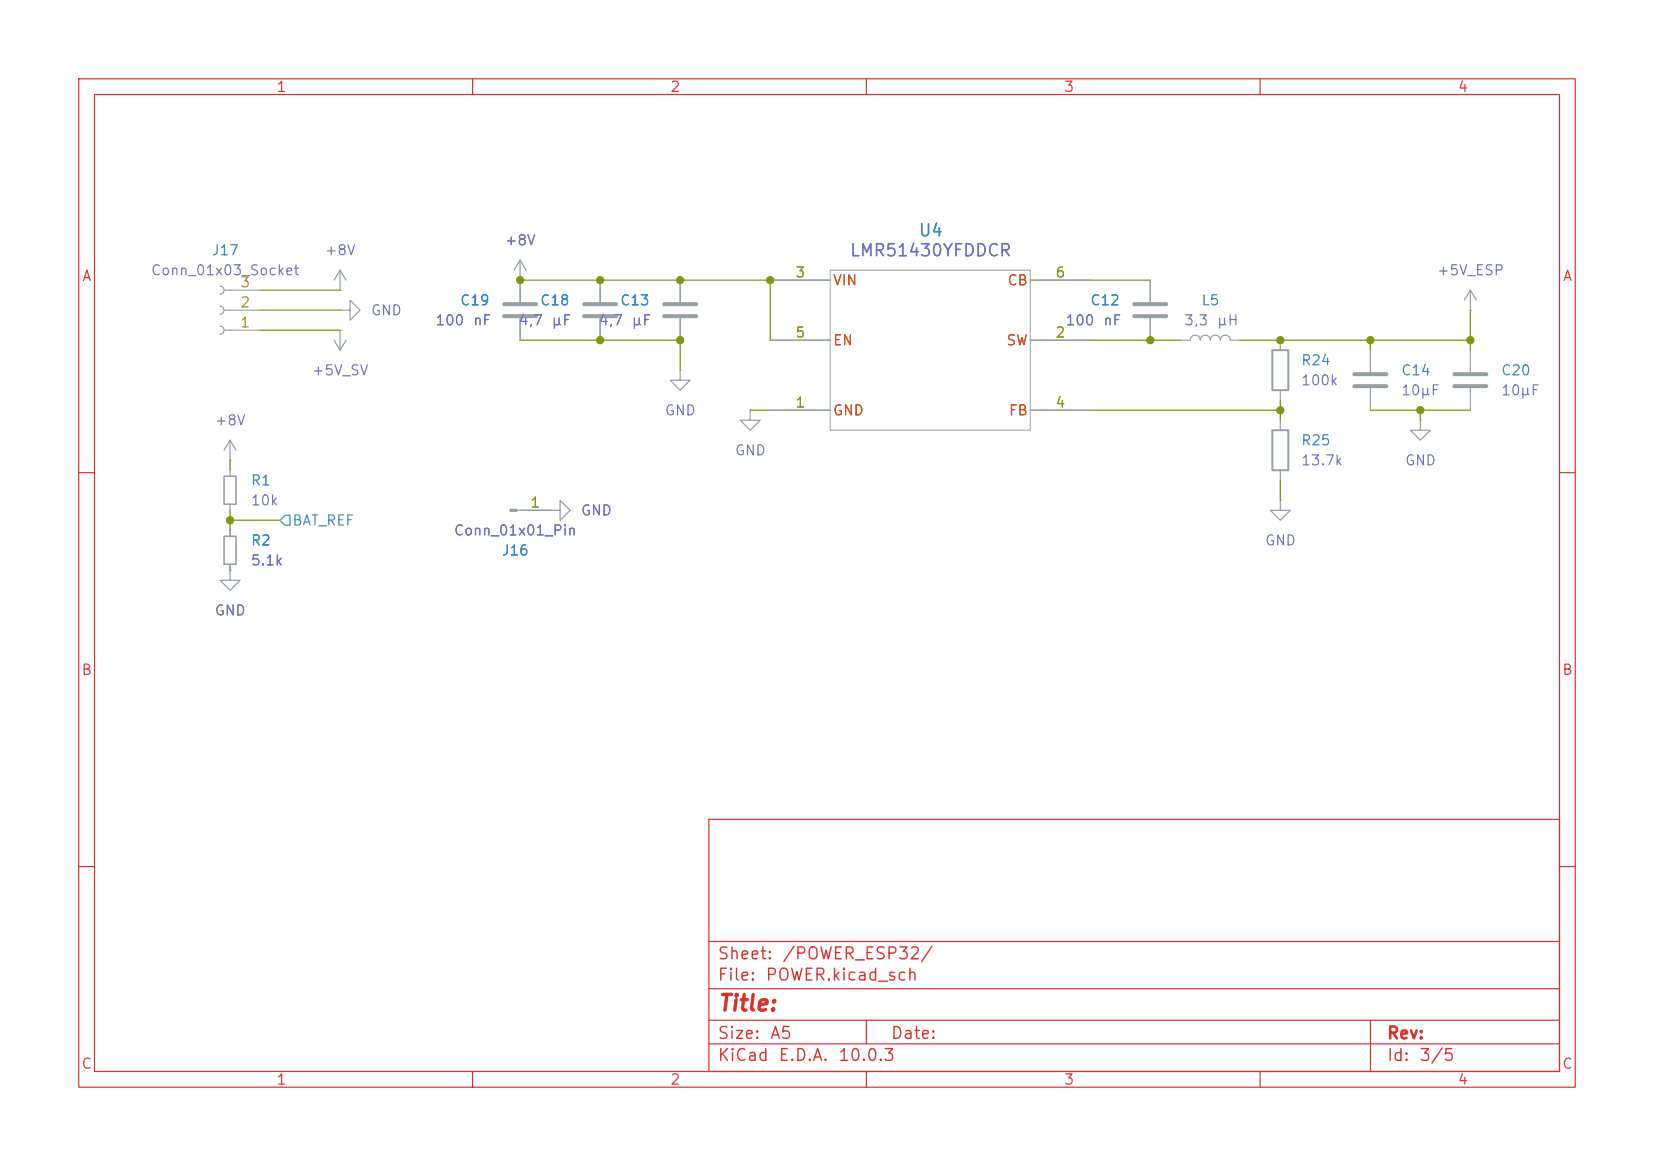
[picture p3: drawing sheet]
<svg xmlns="http://www.w3.org/2000/svg" width="210mm" height="148mm" viewBox="0 0 210 148" stroke-linecap="round" stroke-linejoin="round" font-family="sans-serif">
<g fill="none" stroke="#dc322f" stroke-width=".15">
<path d="M10 10h190v128h-190zM12 12h186v124h-186zM60 10v2M110 10v2M160 10v2M10 60h2M198 60h2M10 110h2M90 104h108v32h-108zM90 119.5h108M198 110h2M60 136v2"/>
<path d="M90 132.5h108M90 129.5h108M90 125.5h108M110 136v2M110 129.5v3M160 136v2M174 129.5v6.5"/>
</g>
<path d="M64 38.6h4.1M74.2 38.6h4M84.3 38.6h4.1M144 38.6h4.1M64 40.1h4.1M74.2 40.1h4M84.3 40.1h4.1M144 40.1h4.1M172 47.5h4M172 49h4M184.7 47.5h4M184.7 49h4" fill="none" stroke="#93a1a1" stroke-width=".51"/>
<g fill="none" stroke="#93a1a1" stroke-width=".15">
<path d="M27.9 38.9a.51 .51 0 0 1 .5 .5 .51 .51 0 0 1-.5 .5M27.9 36.3a.51 .51 0 0 1 .5 .5 .51 .51 0 0 1-.5 .5M28.4 39.4h4.6M28.4 36.8h4.6M43.2 39.4h1.2v-1.3l1.3 1.3-1.3 1.2v-1.2M43.2 39.4h.1M43.2 36.8h.1M43.2 34.3l-.8 1.3M43.2 34.3l.7 1.3M43.2 34.3v2.5M66 35.6h.1M66 33v5.4"/>
<path d="M66 33l-.7 1.3M66 33l.8 1.3M76.2 35.6v2.8M86.4 35.6v2.8M97.8 35.6h7.6M130.8 35.6h7.6M146 35.6v2.8M186.7 39.4h.1M186.7 36.8v2.6M186.7 36.8l-.8 1.3M186.7 36.8l.8 1.3M27.9 41.4a.51 .51 0 0 1 .5 .5 .51 .51 0 0 1-.5 .5"/>
<path d="M28.4 41.9h4.6M29.2 58.4h.1M29.2 55.9v2.5M29.2 59.7v.8M29.2 55.9l-.8 1.3M29.2 55.9l.8 1.3M42.4 43.2l.8 1.3M43.2 41.9h.1M43.2 41.9v2.6M43.9 43.2l-.7 1.3M66 40.4v2.8M76.2 40.4v2.8"/>
<path d="M86.4 47v1.3h1.2l-1.2 1.2-1.3-1.2h1.3M86.4 47h.1M86.4 40.4v2.8M95.2 52.1v1.2h1.3l-1.3 1.3-1.2-1.3h1.2M95.2 52.1h.1M97.8 52.1h7.6M97.8 43.2h7.6M130.8 52.1h7.6M130.8 43.2h7.6M146 40.4v2.8M149.9 43.2h1.2a.64 .64 0 0 1 .7-.7 .64 .64 0 0 1 .6 .7 .64 .64 0 0 1 .6-.7 .64 .64 0 0 1 .7 .7 .64 .64 0 0 1 .6-.7 .64 .64 0 0 1 .6 .7 .64 .64 0 0 1 .7-.7 .64 .64 0 0 1 .6 .7h1.3M162.6 43.2v1.3"/>
<path d="M162.6 49.5v1.3M162.6 53.3v1.3M162.6 59.7v1.3M174 44.5v2.7M174 49.3v2.8M180.3 53.3v1.3h1.3l-1.3 1.3-1.2-1.3h1.2M180.3 53.3h.1M186.7 44.5v2.7M186.7 49.3v2.8M29.2 72.4v1.3h1.3l-1.3 1.2-1.3-1.2h1.3M29.2 72.4h.1M29.2 64v.8"/>
<path d="M29.2 67.3v.8M29.2 71.6v.8M65.6 64.8h4.2M69.8 64.8h1.3v-1.3l1.3 1.3-1.3 1.2v-1.2M69.8 64.8h.1M162.6 63.5v1.3h1.2l-1.2 1.2-1.3-1.2h1.3M162.6 63.5h.1"/>
</g>
<path d="M105.4 34.3h25.4v20.3h-25.4z" fill="none" stroke="#93a1a1" stroke-width=".13"/>
<path d="M161.5 44.5h2.1v5h-2.1zM161.5 54.6h2.1v5.1h-2.1z" fill="none" stroke="#93a1a1" stroke-width=".25"/>
<path d="M64.8 64.6h.8v.3h-.8z" fill="#93a1a1" stroke="#93a1a1" stroke-width=".15"/>
<path d="M28.4 60.5h1.6v3.5h-1.6zM28.4 68.1h1.6v3.5h-1.6z" fill="none" stroke="#93a1a1" stroke-width=".2"/>
<path d="M36.2 65.4h.6v1.3h-.6l-.6-.7z" fill="none" stroke="#2aa198" stroke-width=".15"/>
<g fill="none" stroke="#859900" stroke-width=".15">
<path d="M33 39.4h10.2M33 36.8h10.2M66 35.6h31.8v7.6M138.4 35.6h7.6M186.7 39.4v5.1M29.2 58.4v1.3M33 41.9h10.2M66 43.2h20.4v3.8M95.2 52.1h2.6M138.4 43.2h11.5M138.4 52.1h24.2M157.5 43.2h29.2"/>
<path d="M162.6 50.8v2.5M174 52.1h12.7M174 43.2v1.3M180.3 52.1v1.2M29.2 64.8v2.5M29.2 66h6.4M162.6 61v2.5"/>
</g>
<g fill="#859900" stroke="#859900" stroke-width=".13">
<circle cx="97.8" cy="35.6" r=".46"/>
<circle cx="146" cy="43.2" r=".46"/>
<circle cx="180.3" cy="52.1" r=".46"/>
<circle cx="174" cy="43.2" r=".46"/>
<circle cx="162.6" cy="52.1" r=".46"/>
<circle cx="186.7" cy="43.2" r=".46"/>
<circle cx="162.6" cy="43.2" r=".46"/>
<circle cx="76.2" cy="43.2" r=".46"/>
<circle cx="66" cy="35.6" r=".46"/>
<circle cx="86.4" cy="35.6" r=".46"/>
<circle cx="86.4" cy="43.2" r=".46"/>
<circle cx="76.2" cy="35.6" r=".46"/>
<circle cx="29.2" cy="66" r=".46"/>
</g>
<text font-size="2" fill="#dc322f" x="91" y="128.8">Title:</text>
<text font-size="1.5" fill="#6c71c4" x="107.8" y="32.9">LMR51430YFDDCR</text>
<text font-size="1.5" fill="#268bd2" x="116.5" y="30.4">U4</text>
<g font-size="1.5" fill="#dc322f">
<text x="91" y="124.9">File:</text>
<text x="91" y="122.2">Sheet:</text>
<text x="97.1" y="124.9">POWER.kicad_sch</text>
<text x="99.2" y="122.2">/POWER_ESP32/</text>
<text x="91" y="135.1">KiCad</text>
<text x="91" y="132.3">Size:</text>
<text x="97.7" y="132.3">A5</text>
<text x="98.7" y="135.1">E.D.A.</text>
<text x="106.3" y="135.1">10.0.3</text>
<text x="113" y="132.3">Date:</text>
<text x="176" y="132.3">Rev:</text>
<text x="176" y="135.1">Id:</text>
<text x="180.1" y="135.1">3/5</text>
</g>
<g font-size="1.3" fill="#dc322f">
<text x="35" y="12">1</text>
<text x="85" y="12">2</text>
<text x="135" y="12">3</text>
<text x="185" y="12">4</text>
<text x="10.3" y="36">A</text>
<text x="198.4" y="36">A</text>
<text x="10.3" y="86">B</text>
<text x="198.3" y="86">B</text>
<text x="10.3" y="136">C</text>
<text x="198.3" y="136">C</text>
<text x="35" y="138">1</text>
<text x="85" y="138">2</text>
<text x="135" y="138">3</text>
<text x="185" y="138">4</text>
</g>
<g font-size="1.3" fill="#6c71c4">
<text x="19.1" y="35.3">Conn_01x03_Socket</text>
<text x="41.1" y="32.7">+8V</text>
<text x="64" y="31.5">+8V</text>
<text x="182.4" y="35.3">+5V_ESP</text>
<text x="47" y="40.3">GND</text>
<text x="55.2" y="41.6">100</text>
<text x="60" y="41.6">nF</text>
<text x="65.8" y="41.6">4,7</text>
<text x="70" y="41.6">µF</text>
<text x="75.9" y="41.6">4,7</text>
<text x="80.1" y="41.6">µF</text>
<text x="135.2" y="41.6">100</text>
<text x="140" y="41.6">nF</text>
<text x="150.2" y="41.6">3,3</text>
<text x="154.4" y="41.6">µH</text>
<text x="39.5" y="48">+5V_SV</text>
<text x="84.3" y="53">GND</text>
<text x="165.1" y="49.2">100k</text>
<text x="177.8" y="50.5">10µF</text>
<text x="190.5" y="50.5">10µF</text>
<text x="27.2" y="54.3">+8V</text>
<text x="93.2" y="58.1">GND</text>
<text x="165.1" y="59.4">13.7k</text>
<text x="178.3" y="59.4">GND</text>
<text x="31.8" y="64.5">10k</text>
<text x="73.7" y="65.7">GND</text>
<text x="57.5" y="68.3">Conn_01x01_Pin</text>
<text x="160.5" y="69.6">GND</text>
<text x="31.8" y="72.1">5.1k</text>
<text x="27.2" y="78.4">GND</text>
</g>
<g font-size="1.3" fill="#268bd2">
<text x="26.8" y="32.7">J17</text>
<text x="58.3" y="39.1">C19</text>
<text x="68.5" y="39.1">C18</text>
<text x="78.6" y="39.1">C13</text>
<text x="138.3" y="39.1">C12</text>
<text x="152.4" y="39.1">L5</text>
<text x="165.1" y="46.7">R24</text>
<text x="177.8" y="48">C14</text>
<text x="190.5" y="48">C20</text>
<text x="165.1" y="56.9">R25</text>
<text x="31.8" y="61.9">R1</text>
<text x="31.8" y="69.6">R2</text>
<text x="63.6" y="70.8">J16</text>
</g>
<g font-size="1.3" fill="#b58900">
<text x="100.9" y="35.5">3</text>
<text x="133.9" y="35.5">6</text>
<text x="30.4" y="41.9">1</text>
<text x="30.4" y="39.3">2</text>
<text x="30.4" y="36.8">3</text>
<text x="100.9" y="43.2">5</text>
<text x="133.9" y="43.2">2</text>
<text x="100.9" y="52">1</text>
<text x="133.9" y="52">4</text>
<text x="67.2" y="64.7">1</text>
</g>
<g font-size="1.3" fill="#cb4b16">
<text x="105.7" y="36.5">VIN</text>
<text x="127.8" y="36.5">CB</text>
<text x="105.7" y="44.2">EN</text>
<text x="127.7" y="44.2">SW</text>
<text x="105.7" y="53">GND</text>
<text x="128" y="53">FB</text>
</g>
<text font-size="1.3" fill="#2aa198" x="37" y="67">BAT_REF</text>
</svg>
